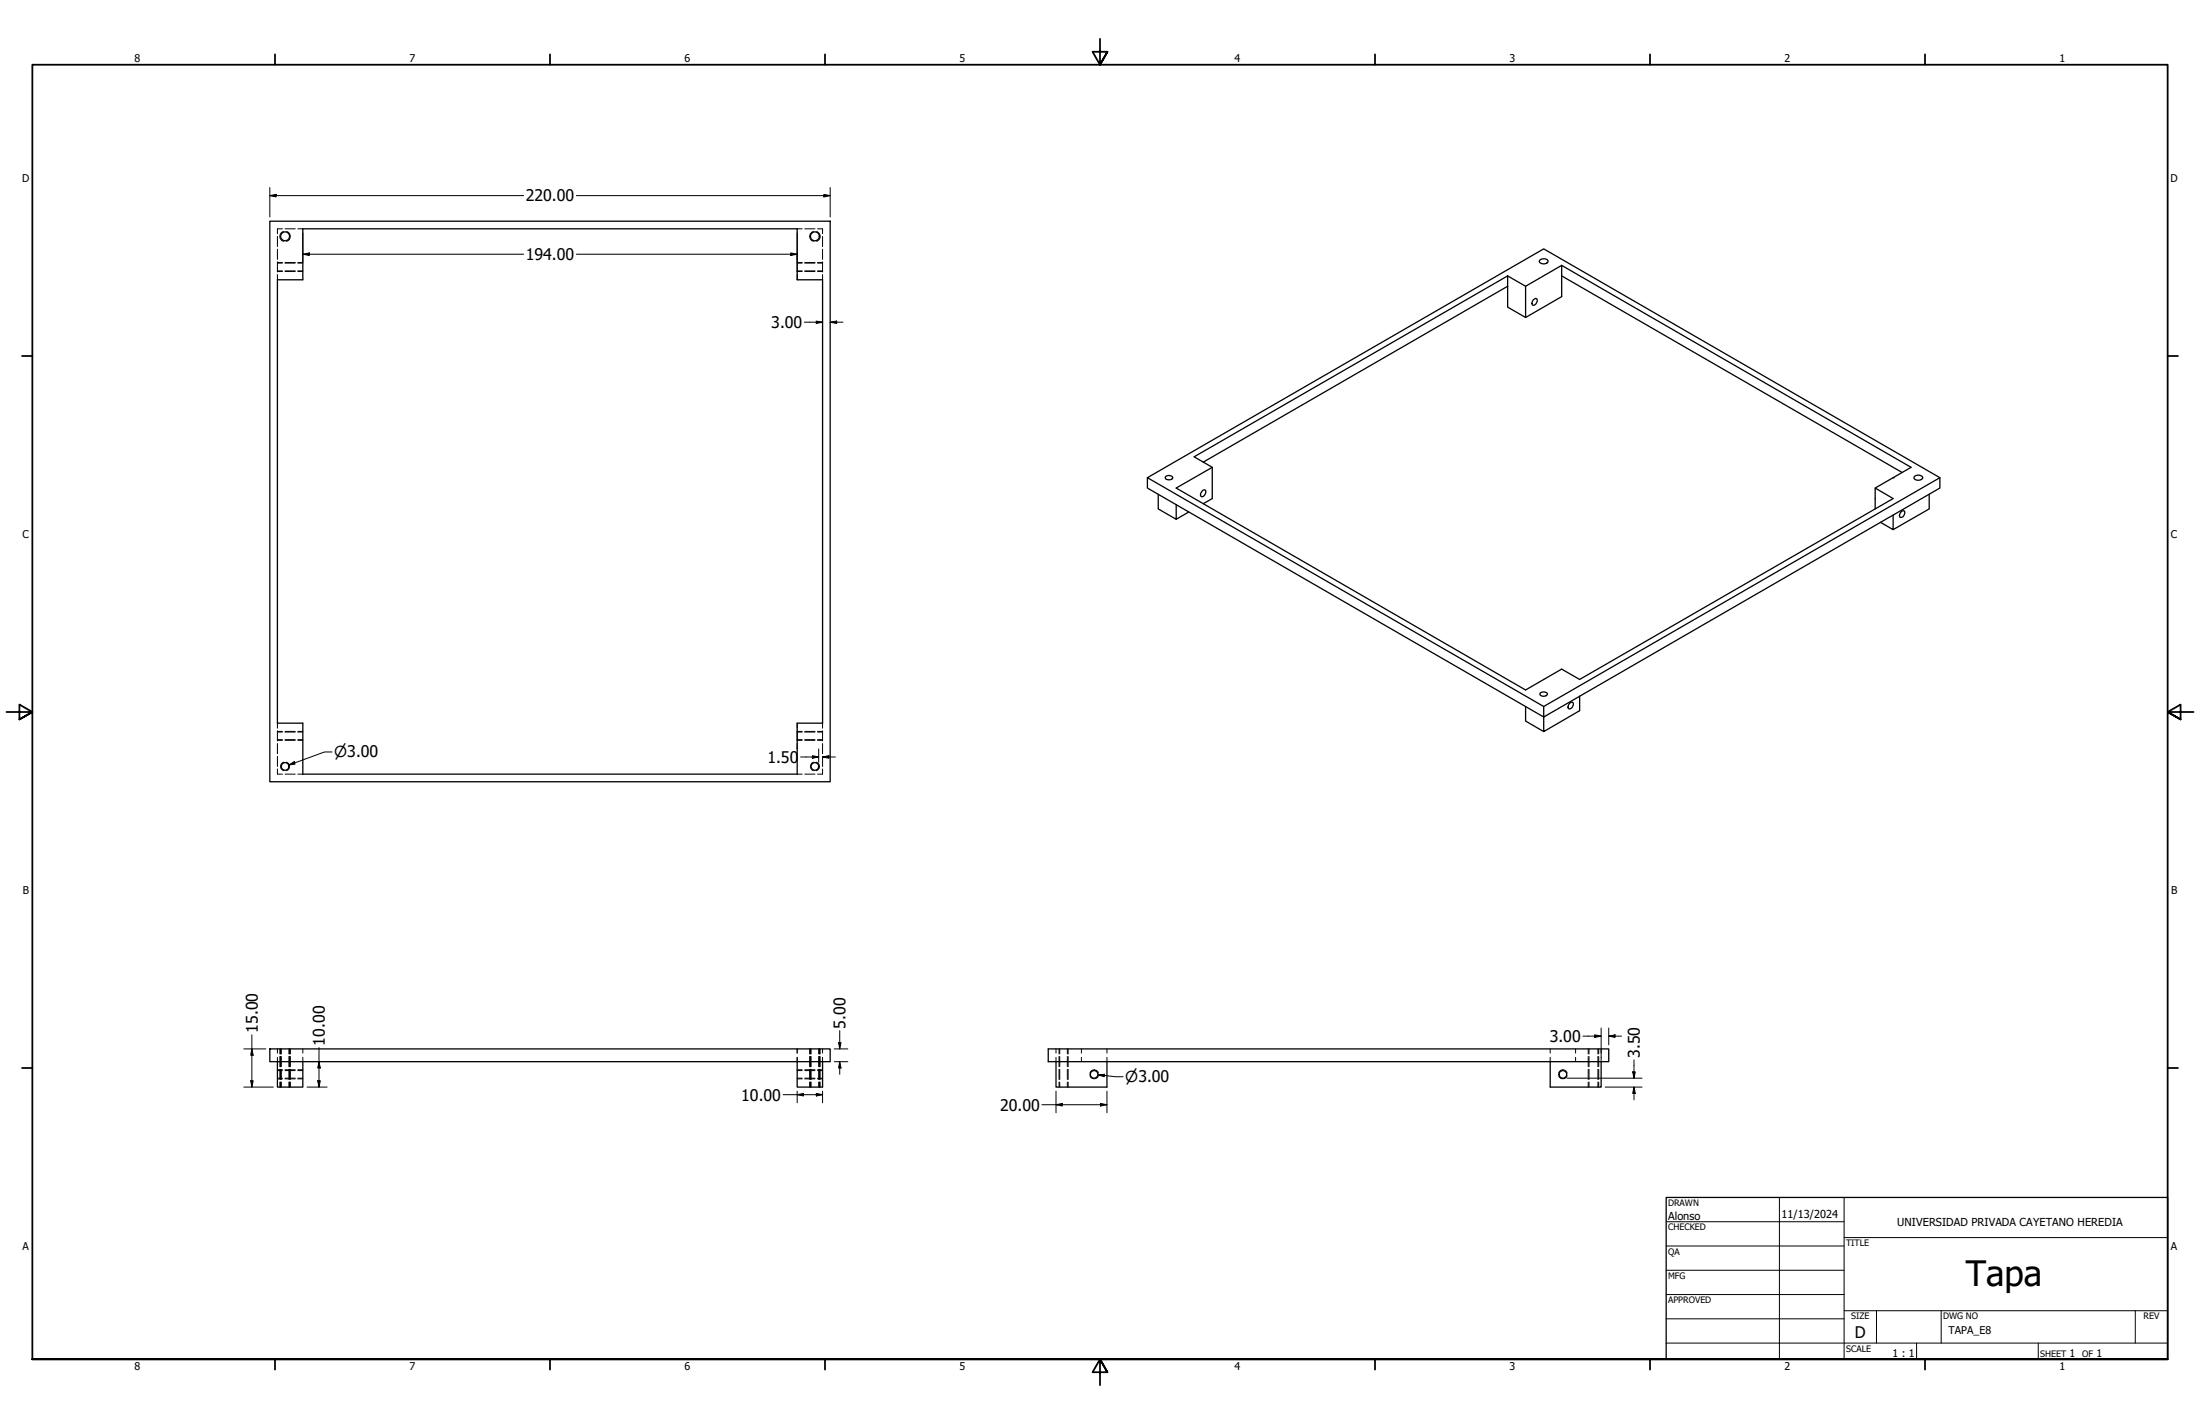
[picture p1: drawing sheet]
<svg xmlns="http://www.w3.org/2000/svg" width="864mm" height="559mm" viewBox="0 0 864 559" stroke-linecap="round" stroke-linejoin="round" font-family="sans-serif">
<!-- layer: Hidden (ANSI) -->
<g fill="none" stroke="#000" stroke-width=".39">
<path d="M108.9 92.8v4M108.9 97.8v4M110.9 89.8h-2v2M111.9 89.8h4M116.9 89.8h2M312.9 99.8v2M312.9 89.8h2M315.9 89.8h4M320.9 89.8h2v2M322.9 92.8v4M322.9 97.8v4M108.9 102.7v4"/>
<path d="M108.9 107.8v2M108.9 106.3h2M108.9 103.3h2M111.9 106.3h4M111.9 103.3h4M116.9 106.3h2M116.9 103.3h2M312.9 102.7v4M312.9 107.8v2M312.9 106.3h2M312.9 103.3h2M315.9 106.3h4"/>
<path d="M315.9 103.3h4M320.9 106.3h2M320.9 103.3h2M322.9 102.7v4M322.9 107.8v2M108.9 283.8v2M108.9 286.8v4M108.9 291.8v4M108.9 296.8v4M108.9 290.3h2M108.9 287.3h2M111.9 290.3h4"/>
<path d="M111.9 287.3h4M116.9 290.3h2M116.9 287.3h2M312.9 283.8v2M312.9 286.8v4M312.9 291.8v2M312.9 290.3h2M312.9 287.3h2M315.9 290.3h4M315.9 287.3h4M320.9 290.3h2M320.9 287.3h2"/>
<path d="M322.9 283.8v2M322.9 286.8v4M322.9 291.8v4M322.9 296.8v4M108.9 301.8v2h2M111.9 303.8h4M116.9 303.8h2M312.9 303.8h2M315.9 303.8h4M322.9 301.8v2h-2M108.9 411.6v1.7M108.9 414.9v1.7"/>
<path d="M110.2 411.6v2M110.2 414.6v4M110.2 419.6v4M110.4 411.6v2M110.4 414.6v4M110.4 419.6v4M113.4 411.6v2M113.4 414.6v4M113.4 419.6v4M113.7 411.6v2M113.7 414.6v4M113.7 419.6v4"/>
<path d="M118.9 411.6v1.7M118.9 414.9v1.7M312.9 411.6v1.7M312.9 414.9v1.7M318.1 411.6v2M318.1 414.6v4M318.1 419.6v4M318.4 411.6v2M318.4 414.6v4M318.4 419.6v4M321.4 411.6v2M321.4 414.6v4"/>
<path d="M321.4 419.6v4M321.6 411.6v2M321.6 414.6v4M321.6 419.6v4M322.9 411.6v1.7M322.9 414.9v1.7M414.5 411.6v1.7M414.5 414.9v1.7M416 411.6v2M416 414.6v4M416 419.6v4M419 411.6v2"/>
<path d="M419 414.6v4M419 419.6v4M424.5 411.6v1.7M424.5 414.9v1.7M434.5 411.6v1.7M434.5 414.9v1.7M608.5 411.6v1.7M608.5 414.9v1.7M618.5 411.6v1.7M618.5 414.9v1.7M623.8 411.6v2M623.8 414.6v4"/>
<path d="M623.8 419.6v4M627.3 411.6v2M627.3 414.6v4M627.3 419.6v4M628.5 411.6v1.7M628.5 414.9v1.7M108.9 423.1h2M108.9 420.1h2M110.2 424.6v2M110.4 424.6v2M111.9 423.1h4M111.9 420.1h4"/>
<path d="M113.4 424.6v2M113.7 424.6v2M116.9 423.1h2M116.9 420.1h2M312.9 423.1h2M312.9 420.1h2M315.9 423.1h4M315.9 420.1h4M318.1 424.6v2M318.4 424.6v2M320.9 423.1h2M320.9 420.1h2"/>
<path d="M321.4 424.6v2M321.6 424.6v2M416 424.6v2M419 424.6v2M623.8 424.6v2M627.3 424.6v2"/>
</g>
<!-- layer: Hidden Narrow (ANSI) -->
<g fill="none" stroke="#000" stroke-width=".39">
<path d="M111.3 90.8a2.09 2.09 0 0 0-1.4 2 2.09 2.09 0 0 0 1.4 1.9M112.5 90.9a1.98 1.98 0 0 1 1.5 1.9 1.98 1.98 0 0 1-1.5 1.9M319.3 90.8a2.06 2.06 0 0 0-1.5 2 2.06 2.06 0 0 0 1.5 1.9M320.5 90.9a1.98 1.98 0 0 1 1.5 1.9 1.98 1.98 0 0 1-1.5 1.9M108.9 106.6h2M108.9 103h2M111.9 106.6h4M111.9 103h4M116.9 106.6h2M116.9 103h2M312.9 106.6h2M312.9 103h2"/>
<path d="M315.9 106.6h4M315.9 103h4M320.9 106.6h2M320.9 103h2M108.9 290.5h2M108.9 287h2M111.4 299.1a1.75 1.75 0 0 0-1.3 1.7 1.75 1.75 0 0 0 1.3 1.7M111.9 290.5h4M111.9 287h4M112.5 299.1a1.78 1.78 0 0 1 1.2 1.7 1.78 1.78 0 0 1-1.2 1.7M116.9 290.5h2M116.9 287h2"/>
<path d="M312.9 290.5h2M312.9 287h2M315.9 290.5h4M315.9 287h4M319.3 299.1a1.78 1.78 0 0 0-1.2 1.7 1.78 1.78 0 0 0 1.2 1.7M320.4 299.1a1.75 1.75 0 0 1 1.3 1.7 1.75 1.75 0 0 1-1.3 1.7M320.9 290.5h2M320.9 287h2M108.9 419.8h2M109.9 411.6v2M109.9 414.6v4M109.9 419.6v4"/>
<path d="M110.1 411.6v2M110.1 414.6v4M110.1 419.6v4M111.9 419.8h4M113.7 411.6v2M113.7 414.6v4M113.7 419.6v4M114 411.6v2M114 414.6v4M114 419.6v4M116.9 419.8h2M312.9 419.8h2"/>
<path d="M315.9 419.8h4M317.8 411.6v2M317.8 414.6v4M317.8 419.6v4M318.1 411.6v2M318.1 414.6v4M318.1 419.6v4M320.9 419.8h2M321.7 411.6v2M321.7 414.6v4M321.7 419.6v4M321.9 411.6v2"/>
<path d="M321.9 414.6v4M321.9 419.6v4M415.7 411.6v2M415.7 414.6v4M415.7 419.6v4M419.3 411.6v2M419.3 414.6v4M419.3 419.6v4M623.4 411.6v2M623.4 414.6v4M623.4 419.6v4M627.6 411.6v2"/>
<path d="M627.6 414.6v4M627.6 419.6v4M108.9 423.4h2M109.9 424.6v2M110.1 424.6v2M111.9 423.4h4M113.7 424.6v2M114 424.6v2M116.9 423.4h2M312.9 423.4h2M315.9 423.4h4M317.8 424.6v2"/>
<path d="M318.1 424.6v2M320.9 423.4h2M321.7 424.6v2M321.9 424.6v2M415.7 424.6v2M419.3 424.6v2M427.9 421.1a1.71 1.71 0 0 1 1.6-1.3 1.71 1.71 0 0 1 1.7 1.3M427.9 422.1a1.73 1.73 0 0 0 1.6 1.3 1.73 1.73 0 0 0 1.7-1.3M611.8 421.1a1.75 1.75 0 0 1 1.7-1.3 1.75 1.75 0 0 1 1.7 1.3M611.8 422.1a1.78 1.78 0 0 0 1.7 1.3 1.78 1.78 0 0 0 1.7-1.3M623.4 424.6v2M627.6 424.6v2"/>
</g>
<!-- layer: Visible (ANSI) -->
<g fill="none" stroke="#000" stroke-width=".51">
<path d="M105.9 86.8h220v220h-220zM118.9 89.8h194v20h10v174h-10v20h-194v-20h-10v-174h10zM591.8 108.3l7.1 4v12.3M591.8 112.3v8.2l7.1 4.1M591.8 108.3l-123 71 7.1 4.1v12.2l-3.6 2.1M591.8 112.3l-119.5 69.1M591.8 108.3v4M601.8 117.8l1-.7 .4 .1a1.83 1.83 0 0 1-1.4 2.6 1.34 1.34 0 0 1 0-2zM604.7 101.9a1.74 1.74 0 0 1 2.9 1 2.24 2.24 0 0 1-3.4-.2zM613 104.1l137.2 79.3-14.1 8.1v8.2M613 108.3l133.7 77.1M613 104.1v12.3l-14.1 8.2"/>
<path d="M613 104.1l-14.1 8.2M450.4 187.5v4l155.6 89.9v-4.2l-155.6-89.7 155.6-89.8 155.5 89.8v4l-155.5 89.9v5.7l14.1-8.2v-5.7M454.7 194v5.7l7 4.1v-5.7M457.6 187a1.62 1.62 0 0 1 2.7 .7 1.8 1.8 0 0 1-2.9-.3zM472.2 192.4l.9-.1a1.87 1.87 0 0 1-1.4 2.6l-.3-.2a2.08 2.08 0 0 1 .8-2.3zM475.9 183.4l-14.2 8.1 137.2 79.3 14.1-8.2 7.1 4 123-71-7-4.1M751.4 187.1a2.17 2.17 0 0 1 3.4 .2 1.97 1.97 0 0 1-3.5 .3zM757.3 194v5.7l-14.2 8.1M761.5 187.5l-155.5 89.7M466.7 200.9l-5 2.9M743.1 202.1v5.7l-4.9-2.8M746.6 200.6l.9-.1a1.62 1.62 0 0 1-.1 1.7 1.62 1.62 0 0 1-1.7 .7 2.08 2.08 0 0 1 .9-2.3z"/>
<path d="M598.9 277.2v5.8l7.1 4.1M604.6 271.9a1.62 1.62 0 0 1 2.8 .7 1.72 1.72 0 0 1-2.9-.3zM616.5 275.7l.8-.1a1.62 1.62 0 0 1 0 1.8 1.62 1.62 0 0 1-1.7 .6 2.08 2.08 0 0 1 .9-2.3zM105.9 411.6h220v5h-220zM108.9 416.6v10h10v-10M312.9 416.6v10h10v-10M411.5 411.6h220v5h-220zM414.5 416.6v10h20v-10M608.5 416.6v10h20v-10"/>
<circle cx="111.9" cy="92.7" r="1.75"/>
<circle cx="319.9" cy="92.7" r="1.75"/>
<circle cx="111.9" cy="300.8" r="1.49"/>
<circle cx="319.9" cy="300.8" r="1.49"/>
<circle cx="429.5" cy="421.6" r="1.49"/>
<circle cx="613.5" cy="421.6" r="1.49"/>
</g>
<circle cx="743.1" cy="187.5" r=".25" fill="#000"/>
<!-- layer: Border (ANSI) -->
<g fill="none" stroke="#000" stroke-width=".7">
<path d="M431.8 15.2v10.2l-2.9-5.1h5.8l-2.9 5.1 2.9-5.1M107.9 21.3v4.1M215.9 21.3v4.1M323.8 21.3v4.1M539.8 21.3v4.1M647.7 21.3v4.1M755.6 21.3v4.1M8.6 139.7h4.1M850.9 139.7h4.1M2.5 279.4h10.2l-5.1-2.9v5.8l5.1-2.9-5.1 2.9M861.1 279.4h-10.2l5.1-2.9v5.8l-5.1-2.9 5.1 2.9M8.6 419.1h4.1"/>
<path d="M850.9 419.1h4.1M12.7 533.4v-508h838.2v508h-838.2h838.2M107.9 533.4v4.1M215.9 533.4v4.1M323.8 533.4v4.1M434.7 538.5l-2.9-5.1 2.9 5.1h-5.8l2.9-5.1v10.2M539.8 533.4v4.1M647.7 533.4v4.1M755.6 533.4v4.1"/>
</g>
<!-- layer: Title (ANSI) -->
<g fill="none" stroke="#000" stroke-width=".39">
<path d="M654 479.4h69.9M698.5 469.9v63.5M723.9 469.9v63.5M654 488.9h69.9M654 498.5h69.9M723.9 485.6h127M654 508h69.9M654 517.5h69.9M723.9 514.3h127M736.6 514.3v12.7M762 514.3v12.7M838.2 514.3v12.7"/>
<path d="M654 527h196.9M752.3 527v6.4M800.1 527v6.4"/>
</g>
<path d="M654 469.9h196.9v63.5h-196.9z" fill="none" stroke="#000" stroke-width=".51"/>
<!-- layer: Dimension (ANSI) -->
<g fill="none" stroke="#000" stroke-width=".39">
<path d="M105.9 76.8l2.5-.5v1zM105.9 76.8h99.6M105.9 73.6v11.6M226.3 76.8h99.6M323.4 76.3l2.5 .5-2.5 .5zM325.9 73.6v11.6M118.9 99.8l2.5-.5v1zM118.9 99.8h86.6M118.9 91.4v11.5M226.3 99.8h86.6M310.4 99.3l2.5 .5-2.5 .5zM312.9 91.4v11.5"/>
<path d="M315.7 126.4h7.2M320.4 126l2.5 .4-2.5 .5zM325.9 126.4l2.5-.4v.9zM325.9 126.4h5M130.4 295.1h-3l-14.1 5.1M314.3 297.1h7.1M318.9 296.5l2.5 .6-2.5 .5zM321.4 293.9v5.2M322.9 297.1l2.5-.6v1.1zM322.9 297.1h5M113.3 300.2l2.2-1.3 .3 .9zM95.7 411.6h8.6"/>
<path d="M98.9 411.6l.5 2.5h-1zM98.9 406.1v20.5M125.2 416.6l.5 2.5h-1zM125.2 411.1v15.5M327.5 411.6h5.3M327.5 416.6h5.3M329.2 409.1h.9l-.5 2.5zM329.6 416.6l.5 2.5h-.9zM329.6 404.4v7.2M329.6 416.6v5M621.3 406.6h7.2M626 406.1l2.5 .5-2.5 .5z"/>
<path d="M628.5 403.4v11.6M631.5 406.6l2.5-.5v1zM631.5 406.6h5M631.5 403.4v6.6M641.4 415.9v7.2M95.7 426.6h11.6M98.4 424.1h1l-.5 2.5zM120.5 426.6h7.9M124.7 424.1h1l-.5 2.5zM307.4 429.6h15.5M312.9 429.6l2.5-.5v1zM312.9 428.2v4.6"/>
<path d="M320.4 429.1l2.5 .5-2.5 .5zM322.9 428.2v4.6M409 433.5h25.5M414.5 433.5l2.5-.5v1zM414.5 428.2v8.5M431 421.8l2.5-.2v.9zM431 421.8l6.9 .7h3M432 433l2.5 .5-2.5 .5zM434.5 428.2v8.5M615.1 423.1h29.5M630.1 426.6h14.5M640.9 420.6h1l-.5 2.5z"/>
<path d="M641.4 426.6l.5 2.5h-1zM641.4 426.6v5"/>
</g>
<g fill="#000">
<path d="M105.9 76.8l2.5-.5v1zM323.4 76.3l2.5 .5-2.5 .5zM118.9 99.8l2.5-.5v1zM310.4 99.3l2.5 .5-2.5 .5zM320.4 126l2.5 .4-2.5 .5zM325.9 126.4l2.5-.4v.9zM113.3 300.2l2.2-1.3 .3 .9zM318.9 296.5l2.5 .6-2.5 .5zM322.9 297.1l2.5-.6v1.1zM98.9 411.6l.5 2.5h-1zM125.2 416.6l.5 2.5h-1zM329.2 409.1h.9l-.5 2.5z"/>
<path d="M329.6 416.6l.5 2.5h-.9zM626 406.1l2.5 .5-2.5 .5zM631.5 406.6l2.5-.5v1zM98.4 424.1h1l-.5 2.5zM124.7 424.1h1l-.5 2.5zM312.9 429.6l2.5-.5v1zM320.4 429.1l2.5 .5-2.5 .5zM414.5 433.5l2.5-.5v1zM432 433l2.5 .5-2.5 .5zM431 421.8l2.5-.2v.9zM640.9 420.6h1l-.5 2.5zM641.4 426.6l.5 2.5h-1z"/>
</g>
<text font-size="13.7" x="771.7" y="504.6">Tapa</text>
<g font-size="6.3">
<text x="206.4" y="79.1">220.00</text>
<text x="206.4" y="102">194.00</text>
<text x="302.8" y="128.7">3.00</text>
<text x="301.2" y="299.3">1.50</text>
<text x="101.2" y="405.3" transform="rotate(-90 101.2 405.3)">15.00</text>
<text x="331.9" y="403.7" transform="rotate(-90 331.9 403.7)">5.00</text>
<text x="127.5" y="410.3" transform="rotate(-90 127.5 410.3)">10.00</text>
<text x="608.3" y="408.9">3.00</text>
<text x="643.7" y="415.2" transform="rotate(-90 643.7 415.2)">3.50</text>
<text x="291" y="431.9">10.00</text>
<text x="392.6" y="435.8">20.00</text>
<text x="728.1" y="524.9">D</text>
</g>
<g font-size="6">
<text x="131.2" y="297.2">⌀3.00</text>
<text x="441.7" y="424.8">⌀3.00</text>
</g>
<g font-size="4.3">
<text x="654.8" y="478.6">Alonso</text>
<text x="699.3" y="478">11/13/2024</text>
<text x="744.7" y="481.1">UNIVERSIDAD PRIVADA CAYETANO HEREDIA</text>
</g>
<g font-size="4.2">
<text x="52.8" y="24.4">8</text>
<text x="160.8" y="24.4">7</text>
<text x="268.7" y="24.4">6</text>
<text x="376.7" y="24.4">5</text>
<text x="484.6" y="24.4">4</text>
<text x="592.6" y="24.4">3</text>
<text x="700.5" y="24.4">2</text>
<text x="808.5" y="24.4">1</text>
<text x="8.8" y="71.4">D</text>
<text x="852" y="71.4">D</text>
<text x="8.9" y="211.1">C</text>
<text x="852.2" y="211.1">C</text>
<text x="9" y="350.8">B</text>
<text x="852.2" y="350.8">B</text>
<text x="8.9" y="490.5">A</text>
<text x="852.2" y="490.5">A</text>
<text x="764.9" y="523.4">TAPA_E8</text>
<text x="742.9" y="532.6">1 : 1</text>
<text x="812.4" y="532.6">1</text>
<text x="823" y="532.6">1</text>
<text x="52.8" y="537.5">8</text>
<text x="160.8" y="537.5">7</text>
<text x="268.7" y="537.5">6</text>
<text x="376.7" y="537.5">5</text>
<text x="484.6" y="537.5">4</text>
<text x="592.6" y="537.5">3</text>
<text x="700.5" y="537.5">2</text>
<text x="808.5" y="537.5">1</text>
</g>
<g font-size="3.5">
<text x="654.8" y="473.2">DRAWN</text>
<text x="654.8" y="482.8">CHECKED</text>
<text x="724.7" y="488.9">TITLE</text>
<text x="654.8" y="492.3">QA</text>
<text x="654.8" y="501.8">MFG</text>
<text x="654.8" y="511.4">APPROVED</text>
<text x="726.7" y="517.7">SIZE</text>
<text x="762.8" y="517.7">DWG NO</text>
<text x="841.4" y="517.7">REV</text>
<text x="724.7" y="530.4">SCALE</text>
<text x="800.9" y="532.6">SHEET</text>
<text x="817.4" y="532.6">OF</text>
</g>
</svg>
